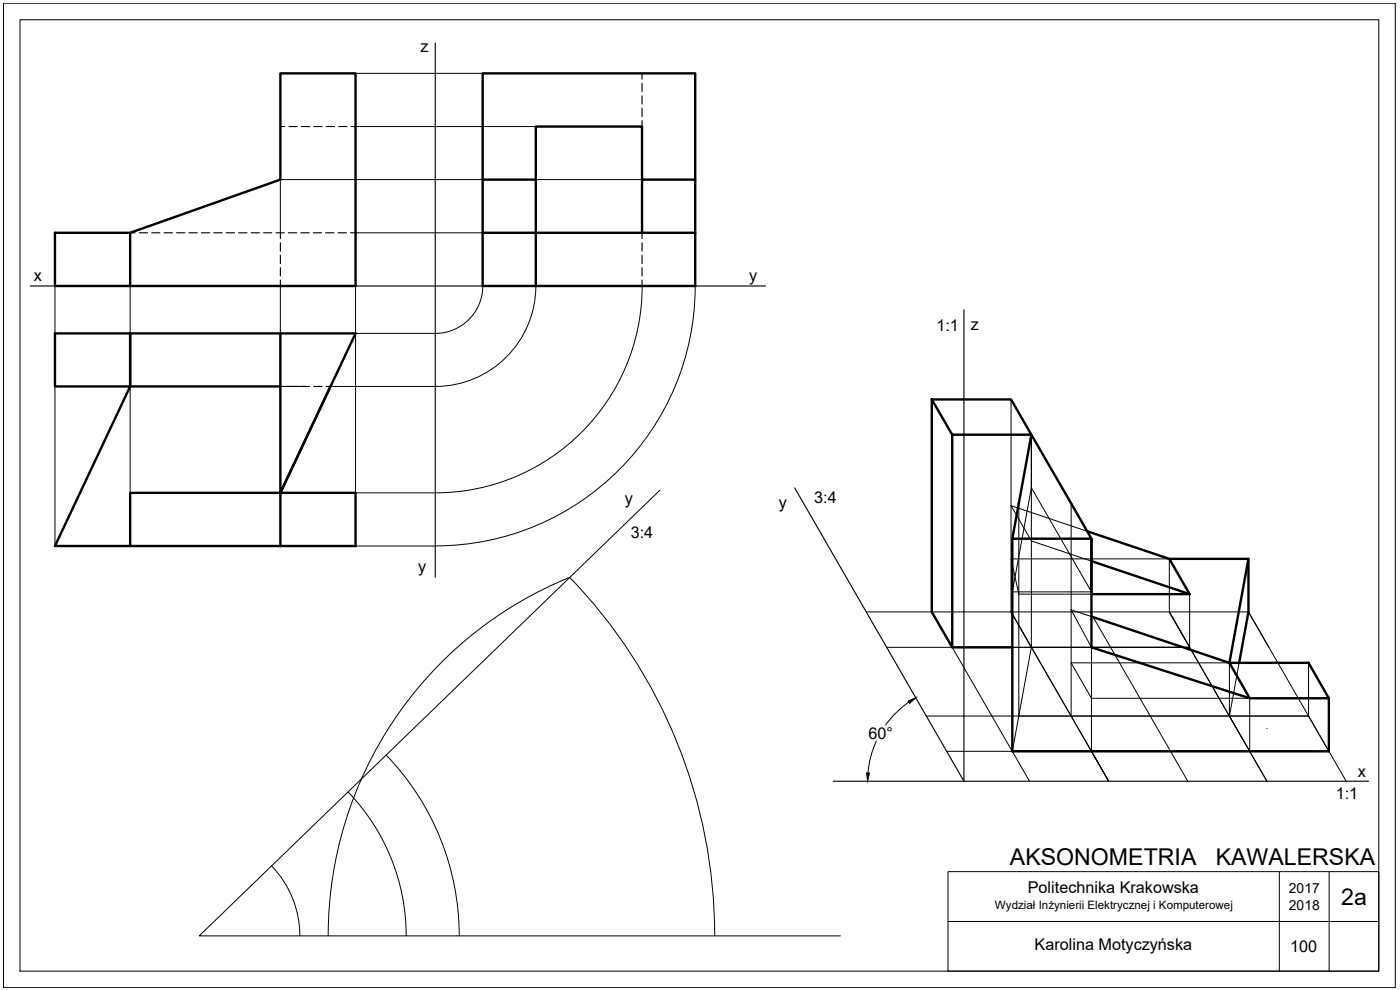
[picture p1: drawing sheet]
<svg xmlns="http://www.w3.org/2000/svg" width="420mm" height="297mm" viewBox="0 0 420 297" stroke-linecap="round" stroke-linejoin="round" font-family="sans-serif">
<!-- layer: 0 -->
<g fill="none" stroke="#000" stroke-width=".3">
<path d="M1 1h417.7v295.3h-417.7zM6 5.9h407.8v285.5h-407.8zM303.4 119.8v63.8l6.1 10.6h47.5l-6.1-10.6v-15.9h-47.5l2.4 10.6h21.8M309.5 130.4v63.8l18.1 31.2M305.8 151v63.8h63.2l6.1 10.6v-15.9h-47.5l-6.1-10.6h47.5v15.9M309.5 146.3l18.1 31.3h-23.8zM321.5 151v63.8M326.2 159.4l-22.8-7.7 6.1 10.6 18.1 6.1M303.8 161.6v16M357 178.3v15.9l23.2 40.2M303.8 194.2h5.7l-5.7 31.2h89.7M327.6 185l-6.1-2 6.1 11.2v31.2"/>
<path d="M371.9 198.9l-2.9 15.9h23.7l6.1 10.6M374.7 183.6l6.1 10.6M392.7 198.9v15.9M380.2 218.5v.2M104.4 237.6a62.1 62.1 0 0 1 17.5 43.2M115.9 226.5a78 78 0 0 1 21.9 54.3M327.6 225.4l5.1 9-5.1-9M81.5 259.8a30.2 30.2 0 0 1 8.5 21M284.5 261.5h129.3v29.9h-129.3zM284.5 276.5h129.3M383.9 261.5v29.9M398.9 261.5v29.9"/>
</g>
<!-- layer: RZUTY -->
<g fill="none" stroke="#000" stroke-width=".34">
<path d="M130.6 13v160.2M84.1 38h1.4M86.7 38h2.5M90.5 38h2.4M94.2 38h2.5M97.9 38h2.5M101.6 38h2.5M105.4 38h1.3M192.7 22v1.7M192.7 25v2.5M192.7 28.7v2.5M192.7 32.5v2.5"/>
<path d="M192.7 36.2v1.8M39.1 69.9h1.4M41.8 69.9h2.5M45.5 69.9h2.5M49.3 69.9h2.5M53 69.9h2.5M56.7 69.9h2.5M60.4 69.9h2.5M64.2 69.9h2.5M67.9 69.9h2.5M71.6 69.9h2.5M75.4 69.9h2.4"/>
<path d="M79.1 69.9h2.5M82.8 69.9h2.5M84.1 69.9v1.7M84.1 72.9v2.5M84.1 76.6v2.5M86.6 69.9h2.5M90.3 69.9h2.5M94 69.9h2.5M97.7 69.9h2.5M101.5 69.9h2.5M105.2 69.9h1.5M192.7 69.9v1.7"/>
<path d="M192.7 72.9v2.5M192.7 76.6v2.5M9.1 85.8h220.6M84.1 80.3v2.5M84.1 84v1.8M192.7 80.3v2.5M192.7 84v1.8M84.1 100v16h1.4M86.7 116h2.5M90.4 116h2.5M94.2 116h2.4M97.9 116h1.3"/>
</g>
<g fill="none" stroke="#000" stroke-width=".3">
<path d="M106.7 22h38.2M106.7 38h54.1M192.7 53.9h-108.6v16M39.1 69.9h-22.6v30.1M106.7 69.9h38.2M39.1 85.8v62.1M84.1 85.8v62.1h-22.5M144.9 85.8a14.2 14.2 0 0 1-14.3 14.2h-23.9v-14.2M160.8 85.8a30.2 30.2 0 0 1-30.2 30.2h-31.4M192.7 85.8a62.1 62.1 0 0 1-62.1 62.1h-23.9v-47.9M208.6 85.8a78 78 0 0 1-78 78M16.5 116v47.8"/>
<path d="M17.9 116h21.2M39.1 116h52.6h-52.6M39.1 100h.1M61.6 147.9h22.5h-22.5M61.6 147.9h-22.5v15.9h91.5"/>
</g>
<path d="M144.9 22h63.7v63.8h-63.7zM144.9 53.9h15.9M192.7 53.9h15.9M16.5 69.9h22.6l45-16v-31.9h22.6v63.8h-90.2zM39.1 69.9v15.9M144.9 69.9h15.9v15.9M192.7 69.9v-31.9h-31.9v31.9h47.8M39.1 116l-22.6 47.8h90.2v-15.9h-22.6v15.9M39.1 116v-16v16h-22.6v-16h90.2l-22.6 47.9h-45v15.9M39.1 116h45M84.1 100v47.9l15.1-31.9" fill="none" stroke="#000" stroke-width=".72"/>
<!-- layer: aksonometria_kawalerska -->
<path d="M289.3 93v141.4l-50.8-88M250.1 234.4h160.6" fill="none" stroke="#000" stroke-width=".34"/>
<path d="M198.1 147.1l-138.3 133.7h192.4M260 183.6h114.7l29.3 50.8M266.1 194.2h90.9M279.6 183.6l29.4 50.8M303.4 183.6l29.3 50.8M327.2 183.6l29.3 50.8M350.9 183.6l29.3 50.8M272.7 210.7a28.9 28.9 0 0 0-6.9 6.8M278 214.8h114.7M263 222.3a28.9 28.9 0 0 0-2.5 9.6M284.1 225.4h114.7M98.5 280.8a116 116 0 0 1 72.5-107.6 154.7 154.7 0 0 1 43.5 107.6" fill="none" stroke="#000" stroke-width=".3"/>
<path d="M272.5 210.4l2.4-1.1-1.9 1.7zM260.1 231.9h.8l-.5 2.5z" fill="#000" stroke="#000" stroke-width=".3"/>
<!-- layer: 0 -->
<path d="M279.6 119.8v63.8l6.2 10.6h18M279.6 119.8h23.8l6.1 10.6h-23.7zM285.8 130.4v63.8M309.5 130.4l18.1 31.2h-23.8zM326.2 159.4l24.7 8.3M303.8 161.6v63.8h95v-15.9M327.6 161.6v32.6l47.5 15.3M327.6 168.4l29.4 9.9M327.6 178.3h29.4M357 178.3l-6.1-10.6h23.8l-5.7 31.2-41.4-13.9M374.7 167.7v15.9l-2.8 15.3M369 198.9h23.7l6.1 10.6h-23.7z" fill="none" stroke="#000" stroke-width=".72"/>
<path d="M327.6 162.3v16" fill="none" stroke="#f00" stroke-width=".3"/>
<g font-size="6.9">
<text x="303.1" y="259.5">AKSONOMETRIA</text>
<text x="364.9" y="259.5">KAWALERSKA</text>
<text x="402.5" y="271.4">2a</text>
</g>
<g font-size="4.9">
<text x="126.2" y="15.7">z</text>
<text x="10.2" y="84.5">x</text>
<text x="224.8" y="84.5">y</text>
<text x="281" y="99.4">1:1</text>
<text x="291.4" y="98.9">z</text>
<text x="187.5" y="151.2">y</text>
<text x="233.8" y="152.5">y</text>
<text x="244.4" y="151">3:4</text>
<text x="189.3" y="161.4">3:4</text>
<text x="125.5" y="171.7">y</text>
<text x="260.7" y="221.7">60°</text>
<text x="407.5" y="233.1">x</text>
<text x="400.9" y="239.6">1:1</text>
<text x="308.5" y="268">Politechnika Krakowska</text>
<text x="310.5" y="285.2">Karolina Motyczyńska</text>
<text x="387.2" y="285.6">100</text>
</g>
<g font-size="4.2">
<text x="386.8" y="268">2017</text>
<text x="386.8" y="273">2018</text>
</g>
<text font-size="3.5" x="298.6" y="272.8">Wydział Inżynierii Elektrycznej i Komputerowej</text>
</svg>
